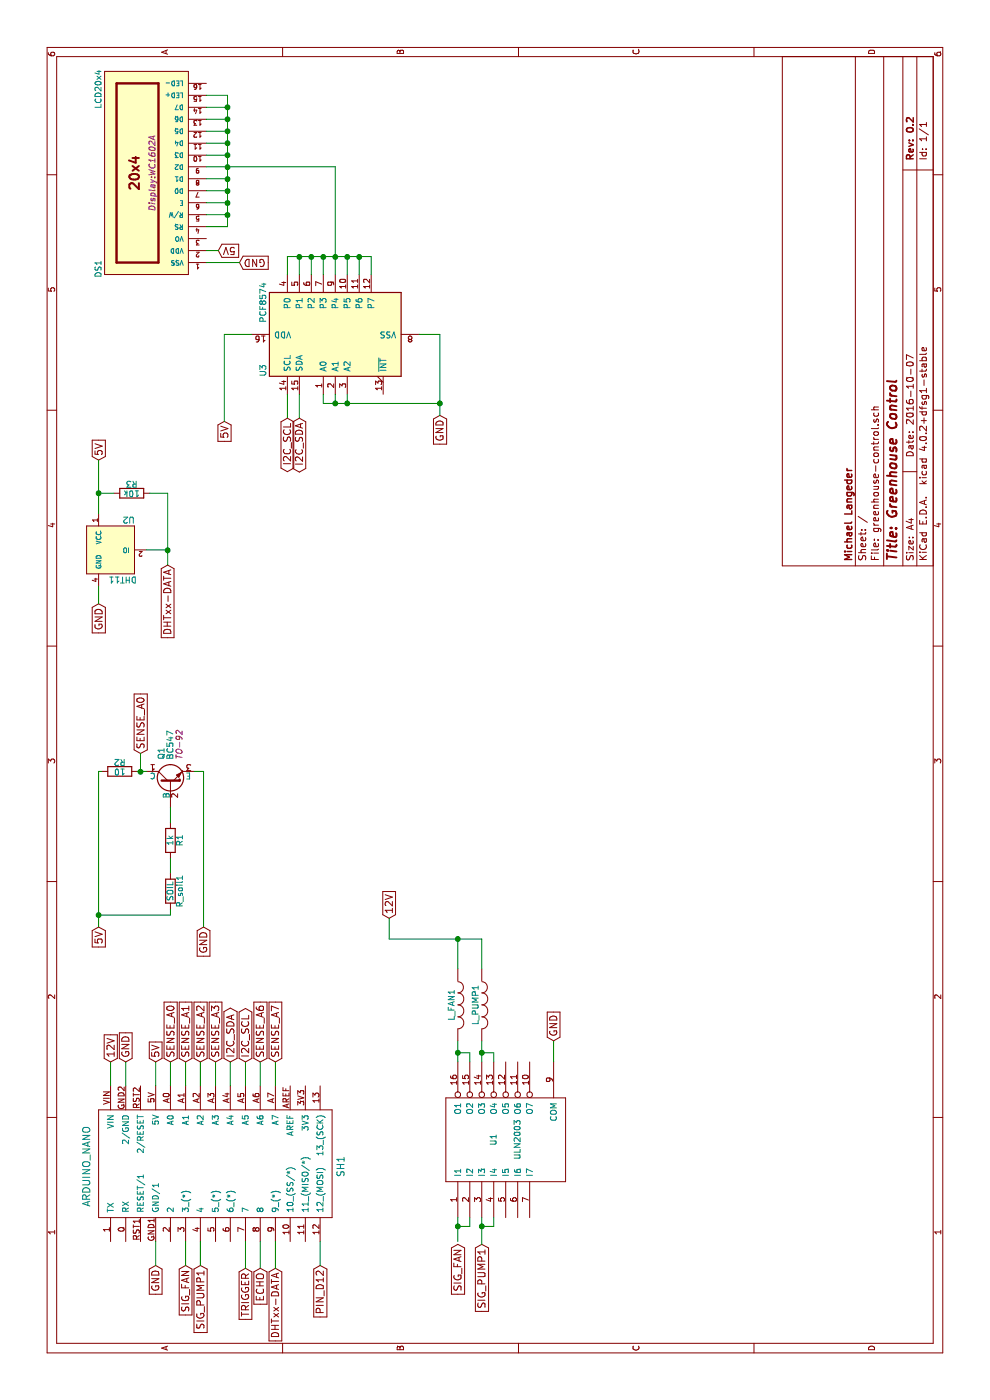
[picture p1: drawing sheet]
EESchema Schematic File Version 2
LIBS:power
LIBS:device
LIBS:transistors
LIBS:conn
LIBS:linear
LIBS:regul
LIBS:74xx
LIBS:cmos4000
LIBS:adc-dac
LIBS:memory
LIBS:xilinx
LIBS:microcontrollers
LIBS:dsp
LIBS:microchip
LIBS:analog_switches
LIBS:motorola
LIBS:texas
LIBS:intel
LIBS:audio
LIBS:interface
LIBS:digital-audio
LIBS:philips
LIBS:display
LIBS:cypress
LIBS:siliconi
LIBS:opto
LIBS:atmel
LIBS:contrib
LIBS:valves
LIBS:arduino
LIBS:shield_arduino
LIBS:74xgxx
LIBS:ac-dc
LIBS:actel
LIBS:Altera
LIBS:analog_devices
LIBS:battery_management
LIBS:bbd
LIBS:brooktre
LIBS:cmos_ieee
LIBS:dc-dc
LIBS:diode
LIBS:elec-unifil
LIBS:ESD_Protection
LIBS:ftdi
LIBS:gennum
LIBS:graphic
LIBS:hc11
LIBS:ir
LIBS:Lattice
LIBS:logo
LIBS:maxim
LIBS:microchip_dspic33dsc
LIBS:microchip_pic10mcu
LIBS:microchip_pic12mcu
LIBS:microchip_pic16mcu
LIBS:microchip_pic18mcu
LIBS:microchip_pic32mcu
LIBS:motor_drivers
LIBS:motors
LIBS:msp430
LIBS:nordicsemi
LIBS:nxp_armmcu
LIBS:onsemi
LIBS:Oscillators
LIBS:powerint
LIBS:Power_Management
LIBS:pspice
LIBS:references
LIBS:relays
LIBS:rfcom
LIBS:sensors
LIBS:silabs
LIBS:stm8
LIBS:stm32
LIBS:supertex
LIBS:switches
LIBS:transf
LIBS:ttl_ieee
LIBS:video
LIBS:Worldsemi
LIBS:Xicor
LIBS:Zilog
LIBS:greenhouse-control-cache
EELAYER 25 0
EELAYER END
$Descr A4 11693 8268
encoding utf-8
Sheet 1 1
Title "Greenhouse Control"
Date "2016-10-07"
Rev "0.2"
Comp "Michael Langeder"
Comment1 ""
Comment2 ""
Comment3 ""
Comment4 ""
$EndDescr
$Comp
L ARDUINO_NANO SH1
U 1 1
P 1975 1775
F 0 "SH1" H 1950 700 60  0000 C CNN
F 1 "ARDUINO_NANO" H 1950 2825 60  0000 C CNN
F 2 "" H 1050 1175 60  0001 C CNN
F 3 "" H 1050 1175 60  0000 C CNN
	1    1975 1775
	1    0    0    -1  
$EndComp
$Comp
L LCD16X2 DS1
U 1 1
P 10250 1225
F 0 "DS1" H 9450 1625 50  0000 C CNN
F 1 "LCD20x4" H 10950 1625 50  0000 C CNN
F 2 "Display:WC1602A" H 10250 1175 50  0000 C CIN
F 3 "" H 10250 1225 50  0000 C CNN
	1    10250 1225
	1    0    0    -1  
$EndComp
$Comp
L PCF8574 U3
U 1 1
P 8900 2800
F 0 "U3" H 8550 3400 50  0000 L CNN
F 1 "PCF8574" H 9000 3400 50  0000 L CNN
F 2 "" H 8900 2800 50  0001 C CNN
F 3 "" H 8900 2800 50  0000 C CNN
	1    8900 2800
	1    0    0    -1  
$EndComp
Text GLabel 8225 3675 0    60   Input ~ 0
GND
Text GLabel 8175 1875 0    60   Input ~ 0
5V
Text GLabel 9600 1825 3    60   Input ~ 0
5V
Text GLabel 9500 2000 3    60   Input ~ 0
GND
Wire Wire Line
	8400 2700 8325 2700
Wire Wire Line
	8325 2700 8325 3675
Wire Wire Line
	8325 2800 8400 2800
Wire Wire Line
	8325 2900 8400 2900
Connection ~ 8325 2800
Wire Wire Line
	8225 3675 8900 3675
Wire Wire Line
	8900 3675 8900 3500
Connection ~ 8325 2900
Connection ~ 8325 3675
Wire Wire Line
	8900 2100 8900 1875
Wire Wire Line
	8900 1875 8175 1875
Wire Wire Line
	9500 2000 9500 1725
Wire Wire Line
	9600 1825 9600 1725
Wire Wire Line
	9800 1725 9800 1900
Wire Wire Line
	9800 1900 10900 1900
Wire Wire Line
	10900 1900 10900 1725
Wire Wire Line
	10800 1725 10800 1900
Connection ~ 10800 1900
Wire Wire Line
	10700 1725 10700 1900
Connection ~ 10700 1900
Wire Wire Line
	10600 1725 10600 1900
Connection ~ 10600 1900
Wire Wire Line
	10500 1725 10500 1900
Connection ~ 10500 1900
Wire Wire Line
	10400 1725 10400 1900
Connection ~ 10400 1900
Wire Wire Line
	10300 2800 10300 1725
Connection ~ 10300 1900
Wire Wire Line
	10200 1725 10200 1900
Connection ~ 10200 1900
Wire Wire Line
	10100 1725 10100 1900
Connection ~ 10100 1900
Wire Wire Line
	10000 1725 10000 1900
Connection ~ 10000 1900
Wire Wire Line
	9900 1725 9900 1900
Connection ~ 9900 1900
Wire Wire Line
	9400 2800 10300 2800
Wire Wire Line
	9550 2400 9550 3100
Wire Wire Line
	9550 2400 9400 2400
Wire Wire Line
	9400 2500 9550 2500
Connection ~ 9550 2500
Wire Wire Line
	9400 2600 9550 2600
Connection ~ 9550 2600
Wire Wire Line
	9400 2700 9550 2700
Connection ~ 9550 2700
Connection ~ 9550 2800
Wire Wire Line
	9550 2900 9400 2900
Wire Wire Line
	9400 3000 9550 3000
Connection ~ 9550 2900
Wire Wire Line
	9550 3100 9400 3100
Connection ~ 9550 3000
Text GLabel 8200 2400 0    60   BiDi ~ 0
I2C_SCL
Text GLabel 8200 2500 0    60   BiDi ~ 0
I2C_SDA
Wire Wire Line
	8400 2400 8200 2400
Wire Wire Line
	8400 2500 8200 2500
Text GLabel 2825 2050 2    60   BiDi ~ 0
I2C_SCL
Text GLabel 2825 1925 2    60   BiDi ~ 0
I2C_SDA
Wire Wire Line
	2825 1925 2625 1925
Wire Wire Line
	2625 2050 2825 2050
Text GLabel 2825 925  2    60   Input ~ 0
12V
Wire Wire Line
	2825 925  2625 925 
Text GLabel 2825 1300 2    60   Input ~ 0
5V
Text GLabel 2825 1050 2    60   Input ~ 0
GND
Text GLabel 1125 1300 0    60   Input ~ 0
GND
Wire Wire Line
	2625 1050 2825 1050
Wire Wire Line
	2825 1300 2625 1300
Wire Wire Line
	1325 1300 1125 1300
Text GLabel 2825 1425 2    60   Input ~ 0
SENSE_A0
Text GLabel 2825 1550 2    60   Input ~ 0
SENSE_A1
Text GLabel 2825 1675 2    60   Input ~ 0
SENSE_A2
Text GLabel 2825 1800 2    60   Input ~ 0
SENSE_A3
Wire Wire Line
	2625 1425 2825 1425
Wire Wire Line
	2625 1550 2825 1550
Wire Wire Line
	2625 1675 2825 1675
Wire Wire Line
	2625 1800 2825 1800
Text GLabel 2825 2175 2    60   Input ~ 0
SENSE_A6
Text GLabel 2825 2300 2    60   Input ~ 0
SENSE_A7
Wire Wire Line
	2625 2175 2825 2175
Wire Wire Line
	2625 2300 2825 2300
Text GLabel 1125 2675 0    60   Input ~ 0
PIN_D12
Wire Wire Line
	1325 2675 1125 2675
Text GLabel 1100 2050 0    60   Input ~ 0
TRIGGER
Text GLabel 1100 2175 0    60   Input ~ 0
ECHO
Wire Wire Line
	1325 2050 1100 2050
Wire Wire Line
	1325 2175 1100 2175
$Comp
L BC547 Q1
U 1 1
P 5150 1425
F 0 "Q1" H 5350 1500 50  0000 L CNN
F 1 "BC547" H 5350 1425 50  0000 L CNN
F 2 "TO-92" H 5350 1350 50  0000 L CIN
F 3 "" H 5150 1425 50  0000 L CNN
	1    5150 1425
	1    0    0    -1  
$EndComp
Text GLabel 3950 825  0    60   Input ~ 0
5V
$Comp
L R R2
U 1 1
P 5250 1000
F 0 "R2" V 5330 1000 50  0000 C CNN
F 1 "10" V 5250 1000 50  0000 C CNN
F 2 "" V 5180 1000 50  0001 C CNN
F 3 "" H 5250 1000 50  0000 C CNN
	1    5250 1000
	1    0    0    -1  
$EndComp
$Comp
L R R1
U 1 1
P 4675 1425
F 0 "R1" V 4755 1425 50  0000 C CNN
F 1 "1k" V 4675 1425 50  0000 C CNN
F 2 "" V 4605 1425 50  0001 C CNN
F 3 "" H 4675 1425 50  0000 C CNN
	1    4675 1425
	0    1    1    0   
$EndComp
$Comp
L R R_soil1
U 1 1
P 4250 1425
F 0 "R_soil1" V 4330 1425 50  0000 C CNN
F 1 "SOIL" V 4250 1425 50  0000 C CNN
F 2 "" V 4180 1425 50  0001 C CNN
F 3 "" H 4250 1425 50  0000 C CNN
	1    4250 1425
	0    1    1    0   
$EndComp
Wire Wire Line
	3950 825  5250 825 
Wire Wire Line
	4050 825  4050 1425
Wire Wire Line
	4050 1425 4100 1425
Wire Wire Line
	4400 1425 4525 1425
Wire Wire Line
	4825 1425 4950 1425
Wire Wire Line
	5250 1150 5250 1225
Wire Wire Line
	5250 825  5250 850 
Connection ~ 4050 825 
Text GLabel 3950 1700 0    60   Input ~ 0
GND
Wire Wire Line
	5250 1625 5250 1700
Wire Wire Line
	5250 1700 3950 1700
Text GLabel 5400 1175 2    60   Input ~ 0
SENSE_A0
Wire Wire Line
	5400 1175 5250 1175
Connection ~ 5250 1175
Text GLabel 1125 1550 0    60   Input ~ 0
SIG_FAN
Text GLabel 1125 1675 0    60   Input ~ 0
SIG_PUMP1
Wire Wire Line
	1325 1550 1125 1550
Wire Wire Line
	1325 1675 1125 1675
$Comp
L ULN2003 U1
U 1 1
P 2175 4225
F 0 "U1" H 2175 4325 50  0000 C CNN
F 1 "ULN2003" H 2175 4125 50  0000 C CNN
F 2 "" H 2175 4225 50  0001 C CNN
F 3 "" H 2175 4225 50  0000 C CNN
	1    2175 4225
	1    0    0    -1  
$EndComp
Text GLabel 1300 3825 0    60   Input ~ 0
SIG_FAN
Text GLabel 1300 4025 0    60   Input ~ 0
SIG_PUMP1
Wire Wire Line
	1325 3825 1525 3825
Wire Wire Line
	1450 3825 1450 3925
Wire Wire Line
	1450 3925 1525 3925
Connection ~ 1450 3825
Wire Wire Line
	1300 4025 1525 4025
Wire Wire Line
	1525 4125 1450 4125
Wire Wire Line
	1450 4125 1450 4025
Connection ~ 1450 4025
Text GLabel 4025 3250 2    60   Input ~ 0
12V
$Comp
L INDUCTOR L_FAN1
U 1 1
P 3300 3825
F 0 "L_FAN1" V 3250 3825 50  0000 C CNN
F 1 "INDUCTOR" V 3400 3825 50  0001 C CNN
F 2 "" H 3300 3825 50  0001 C CNN
F 3 "" H 3300 3825 50  0000 C CNN
	1    3300 3825
	0    1    1    0   
$EndComp
$Comp
L INDUCTOR L_PUMP1
U 1 1
P 3300 4025
F 0 "L_PUMP1" V 3250 4025 50  0000 C CNN
F 1 "INDUCTOR" V 3400 4025 50  0001 C CNN
F 2 "" H 3300 4025 50  0001 C CNN
F 3 "" H 3300 4025 50  0000 C CNN
	1    3300 4025
	0    1    1    0   
$EndComp
Wire Wire Line
	2825 3825 3000 3825
Wire Wire Line
	2825 3925 2900 3925
Wire Wire Line
	2900 3925 2900 3825
Connection ~ 2900 3825
Wire Wire Line
	2825 4025 3000 4025
Wire Wire Line
	2825 4125 2900 4125
Wire Wire Line
	2900 4125 2900 4025
Connection ~ 2900 4025
Wire Wire Line
	3850 4025 3600 4025
Wire Wire Line
	3850 3250 3850 4025
Wire Wire Line
	3850 3250 4025 3250
Wire Wire Line
	3600 3825 3850 3825
Connection ~ 3850 3825
Text GLabel 3000 4625 2    60   Input ~ 0
GND
Wire Wire Line
	3000 4625 2825 4625
Text GLabel 1100 2300 0    60   Input ~ 0
DHTxx-DATA
$Comp
L DHT11 U2
U 1 1
P 7100 925
F 0 "U2" H 7250 1175 50  0000 C CNN
F 1 "DHT11" H 7200 675 50  0000 C CNN
F 2 "" H 7250 1175 50  0001 C CNN
F 3 "" H 7250 1175 50  0000 C CNN
	1    7100 925 
	0    1    1    0   
$EndComp
Text GLabel 6650 825  0    60   Input ~ 0
GND
Text GLabel 6975 1400 0    60   Input ~ 0
DHTxx-DATA
Text GLabel 7850 825  2    60   Input ~ 0
5V
Wire Wire Line
	6650 825  6800 825 
Wire Wire Line
	7100 1225 7100 1400
Wire Wire Line
	6975 1400 7575 1400
Wire Wire Line
	7400 825  7850 825 
$Comp
L R R3
U 1 1
P 7575 1100
F 0 "R3" V 7655 1100 50  0000 C CNN
F 1 "10k" V 7575 1100 50  0000 C CNN
F 2 "" V 7505 1100 50  0001 C CNN
F 3 "" H 7575 1100 50  0000 C CNN
	1    7575 1100
	1    0    0    -1  
$EndComp
Wire Wire Line
	7575 950  7575 825 
Connection ~ 7575 825 
Wire Wire Line
	7575 1400 7575 1250
Connection ~ 7100 1400
Wire Wire Line
	1325 2300 1100 2300
$EndSCHEMATC
